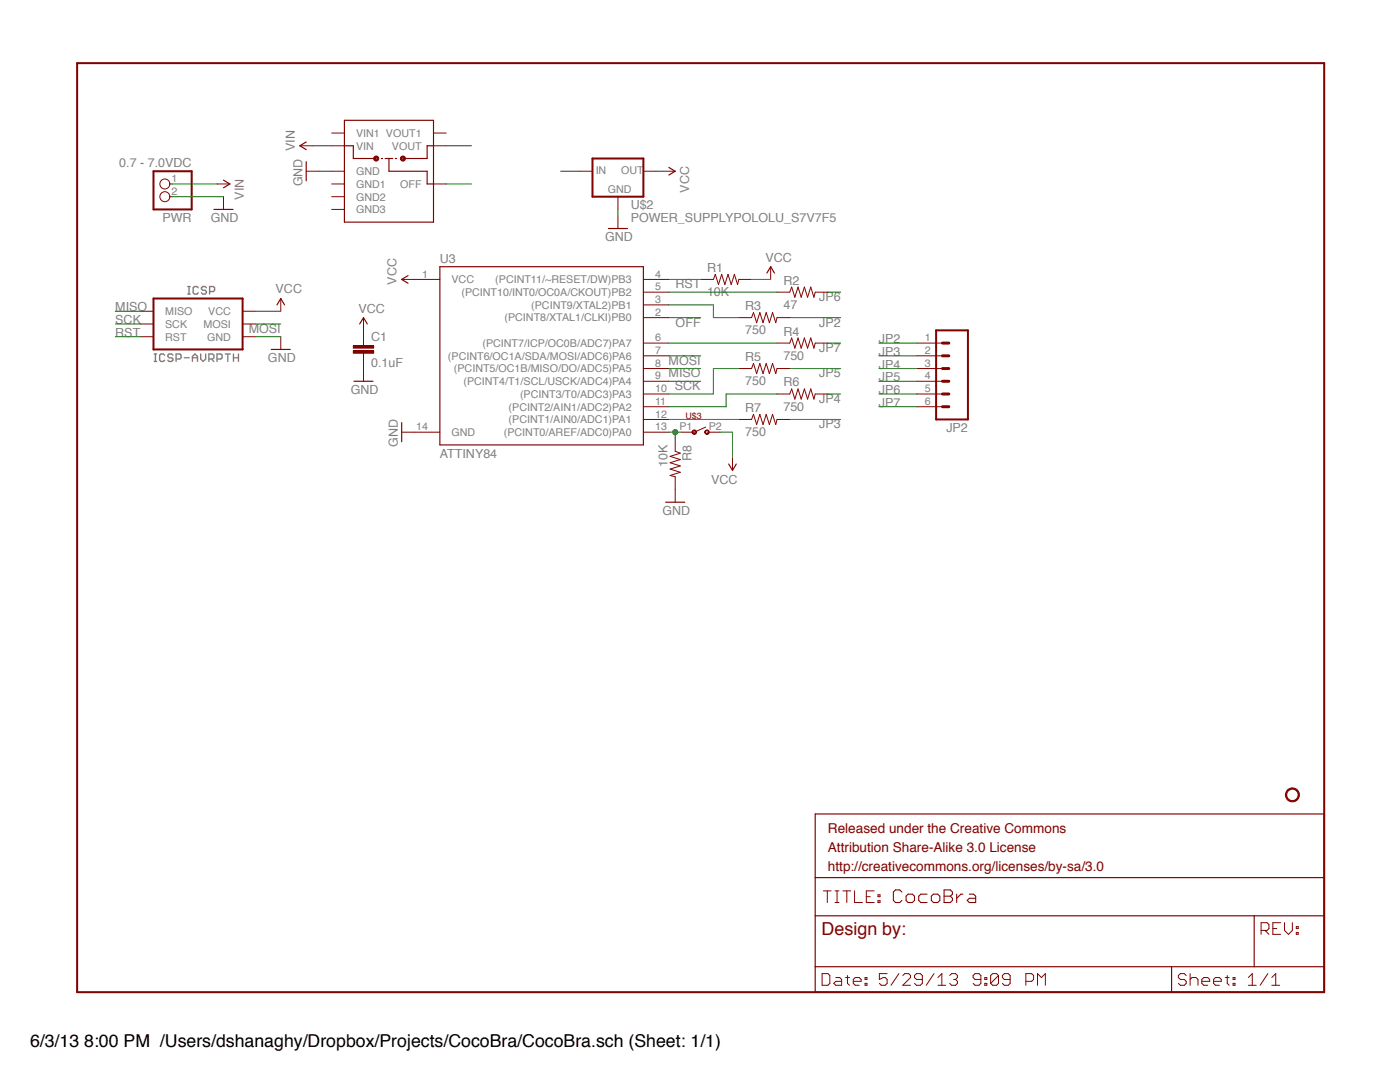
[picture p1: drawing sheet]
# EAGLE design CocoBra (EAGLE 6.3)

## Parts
C1  0.1uF  CAPPTH2  [CAP-PTH-SMALL2]
FRAME1  FRAME-LETTER  [CREATIVE_COMMONS]
ICSP  ICSP-AVRPTH  [2X3-SHROUDED]
JP2  M06SIP  [1X06]
PWR  0.7 - 7.0VDC  JST_2PIN-THM-RA  [JST-PH-2-THM-RA]
R1  10K  RESISTORAXIAL-0.2  [AXIAL-0.2]
R2  47  RESISTORAXIAL-0.3  [AXIAL-0.3]
R3  750  RESISTORAXIAL-0.3  [AXIAL-0.3]
R4  750  RESISTORAXIAL-0.3  [AXIAL-0.3]
R5  750  RESISTORAXIAL-0.3  [AXIAL-0.3]
R6  750  RESISTORAXIAL-0.3  [AXIAL-0.3]
R7  750  RESISTORAXIAL-0.3  [AXIAL-0.3]
R8  10K  RESISTORAXIAL-0.2  [AXIAL-0.2]
STANDOFF3  STAND-OFF#2  [STAND-OFF-#2]
U3  ATTINY84  ATTINY84DIL14  [DIL14]
U$2  POWER_SUPPLYPOLOLU_S7V7F5  [POLOLU_POWER_SUPPLY_S7V7F5]
U$3  SWITCH-SPSTTILT  [SWITCH-SPST-TILT]
U$4  POLOLU_POWER_SWITCHPTH  [POLOLU_POWER_SWITCH]

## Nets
GND [power]: C1.2 ICSP.6(GND) PWR.2 R8.P$2 U3.14(GND) U$2.GND U$4.GND
JP2: JP2.1 R3.P$2
JP3: JP2.2 R7.P$2
JP4: JP2.3 R6.P$2
JP5: JP2.4 R5.P$2
JP6: JP2.5 R2.P$2
JP7: JP2.6 R4.P$2
MISO: ICSP.1(MISO) U3.8((PCINT5/OC1B/MISO/DO/ADC5)PA5)
MOSI: ICSP.4(MOSI) U3.7((PCINT6/OC1A/SDA/MOSI/ADC6)PA6)
N$1: R2.P$1 U3.5((PCINT10/INT0/OC0A/CKOUT)PB2)
N$2: R3.P$1 U3.3((PCINT9/XTAL2)PB1)
N$3: R4.P$1 U3.6((PCINT7/ICP/OC0B/ADC7)PA7)
N$4: R5.P$1 U3.10((PCINT3/T0/ADC3)PA3)
N$5: R6.P$1 U3.11((PCINT2/AIN1/ADC2)PA2)
N$6: R7.P$1 U3.12((PCINT1/AIN0/ADC1)PA1)
N$7: R8.P$1 U3.13((PCINT0/AREF/ADC0)PA0) U$3.P1
OFF: U3.2((PCINT8/XTAL1/CLKI)PB0) U$4.OFF
RST: ICSP.5(RST) R1.P$1 U3.4((PCINT11/~RESET/DW)PB3)
SCK: ICSP.3(SCK) U3.9((PCINT4/T1/SCL/USCK/ADC4)PA4)
VCC: C1.1 ICSP.2(VCC) R1.P$2 U3.1(VCC) U$2.VOUT(OUT) U$3.P2
VIN [power]: PWR.1 U$4.VIN
VOUT: U$2.VIN(IN) U$4.VOUT
Unconnected: U$4.GND1 U$4.GND2 U$4.GND3 U$4.VIN1 U$4.VOUT1

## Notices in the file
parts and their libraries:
SparkFun-Aesthetics: Licensing: CC v3.0 Share-Alike You are welcome to use this library for commercial purposes.
SparkFun-Aesthetics: Released under the Creative Commons Attribution Share-Alike 3.0 License
SparkFun-Aesthetics: http://creativecommons.org/licenses/by-sa/3.0
